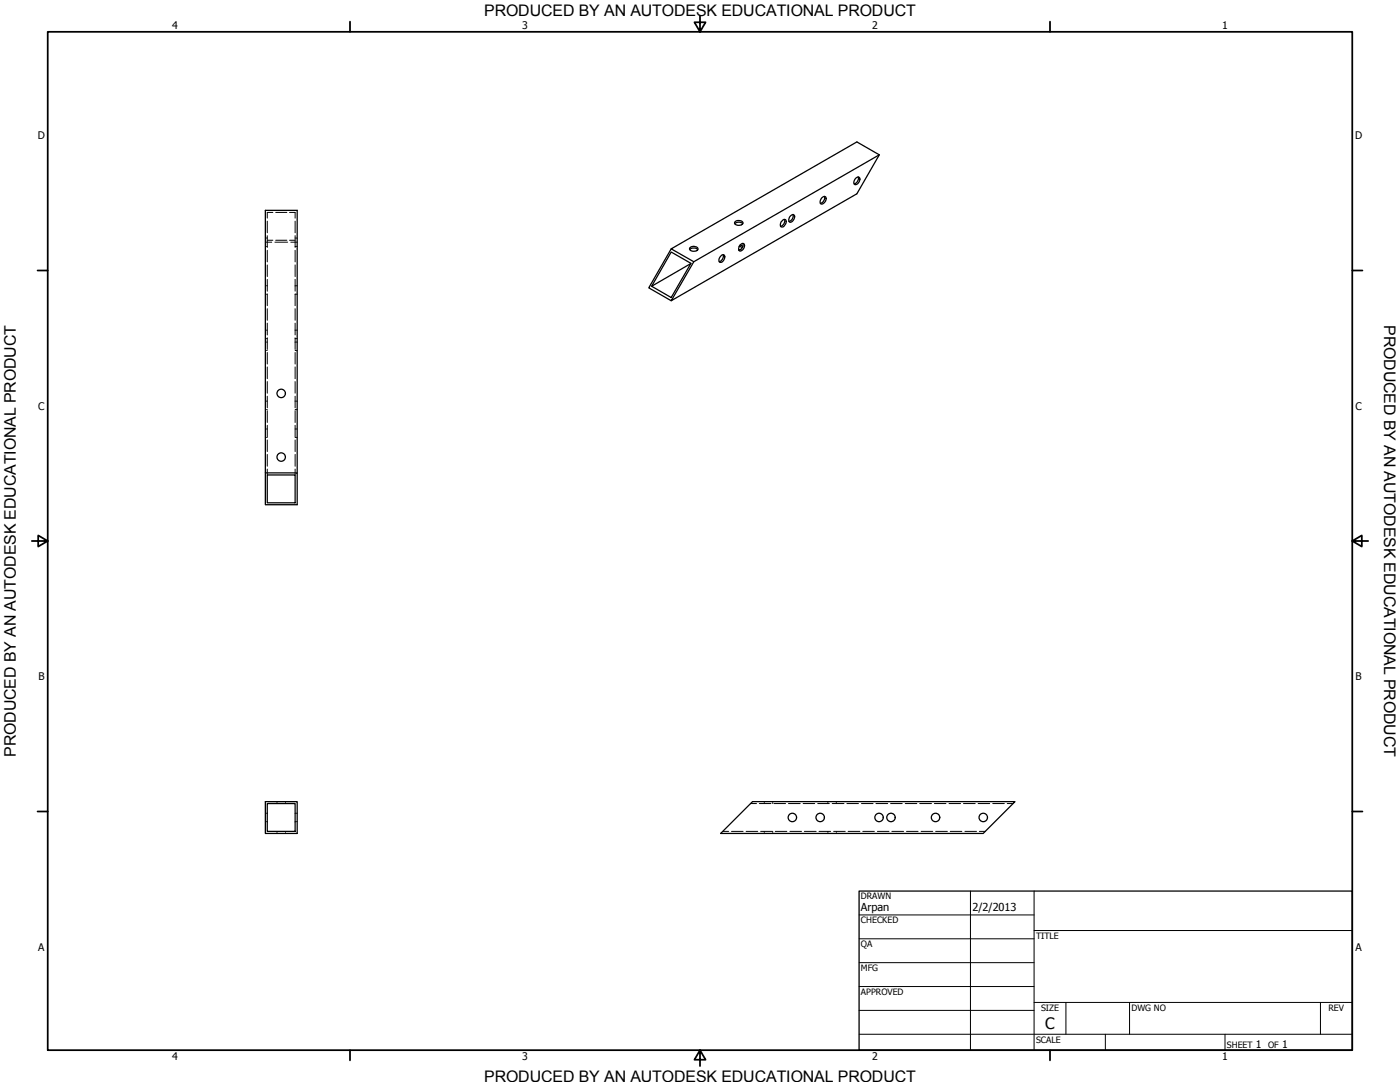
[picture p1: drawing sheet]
<svg xmlns="http://www.w3.org/2000/svg" width="559mm" height="432mm" viewBox="0 0 559 432" stroke-linecap="round" stroke-linejoin="round" font-family="sans-serif">
<!-- layer: Visible (ANSI) -->
<g fill="none" stroke="#000" stroke-width=".51">
<path d="M328 78.9a.92 .92 0 0 1 1.3-.4 .92 .92 0 0 1 .4 1.3l-.5 .9a.99 .99 0 0 1-1.4 .7 .99 .99 0 0 1-.3-1.5zM329.1 78.4a2.37 2.37 0 0 1-1.6 2.8M341.5 71.2a1 1 0 0 1 1.6-.3 1 1 0 0 1-.1 1.6l-.7 .8-.8 .4a1.2 1.2 0 0 1-.3-2.1zM342.5 70.6a2.37 2.37 0 0 1-1.6 2.8M351 61.8l-74.1 42.7M267.9 99.3l74.1-42.7 9 5.2-9 15.5-74.1 42.7 9-15.5zM267.9 99.3l-8.9 15.6 8.9 5.1M275.3 99a1.97 1.97 0 0 1 3.3 .4 2.03 2.03 0 0 1-3.4-.1zM275.3 99.6a2.3 2.3 0 0 1 3.2 0M293.2 89.3a2.38 2.38 0 0 1 3.3 0M293.5 88.4a1.97 1.97 0 0 1 3 .7 2.07 2.07 0 0 1-3.3-.1zM295 98.4l1.3 .4"/>
<path d="M295.4 97.8l1.1 .6M295.5 97.7a.9 .9 0 0 1 1.6-.1 2.04 2.04 0 0 1-2 2.5l-.3-1zM295.7 99.5l-.9 .2M296.5 97.2a2.21 2.21 0 0 1-1.6 2.7M311.8 88.5l.4-.4a.98 .98 0 0 1 1.4-.4 2 2 0 0 1-1.8 2.9l-.3-.6zM313.1 87.6a2.14 2.14 0 0 1-1.6 2.7M315.5 86.2a.93 .93 0 0 1 1.6-.2 2.15 2.15 0 0 1-1.9 2.6l-.4-1zM316.5 85.6a2.23 2.23 0 0 1-1.6 2.8M267.9 100.6l7.9 4.5-7.9 13.6-7.8-4.5zM275.8 105.2l-15.7 9M288 101.9l.4-.2a1.04 1.04 0 0 1 1 .7 1.04 1.04 0 0 1-.3 1.1l-1.1 1.1-.9-.1v-1.4zM288.7 101.7a2.26 2.26 0 0 1-1.6 2.7"/>
<path d="M105.9 188.7v12.7h12.7v-12.7h-12.7v-104.8h12.7v104.8M106.7 189.5h11.1v11.2h-11.1zM105.9 319.9h12.7v12.7h-12.7zM300.4 319.9h104.7l-12.7 12.7h-104.7zM106.7 320.7h11.1v11.1h-11.1z"/>
<circle cx="112.2" cy="157" r="1.68"/>
<circle cx="112.2" cy="182.4" r="1.68"/>
<circle cx="316.3" cy="326.2" r="1.68"/>
<circle cx="327.4" cy="326.2" r="1.68"/>
<circle cx="350.9" cy="326.2" r="1.68"/>
<circle cx="355.6" cy="326.2" r="1.68"/>
<circle cx="373.4" cy="326.2" r="1.68"/>
<circle cx="392.5" cy="326.2" r="1.68"/>
</g>
<!-- layer: Hidden (ANSI) -->
<g fill="none" stroke="#000" stroke-width=".4">
<path d="M105.9 96.6h2.6M105.9 95h.3M105.9 98.4h.3M106.4 95h.3M106.4 98.4h.3M106.7 95.9h2.2M106.7 88.3v4.6M106.7 94v4.7M106.7 99.9v4.6M108.9 84.8h-2.2v2.3M109.7 96.6h5.1M110 84.8h4.5"/>
<path d="M110 95.9h4.5M115.6 84.8h2.2v2.3M115.6 95.9h2.2M116.1 96.6h2.5M117.8 88.3v4.6M117.8 94v4.7M117.8 99.9v4.6M117.8 95h.3M117.8 98.4h.3M118.4 95h.2M118.4 98.4h.2M105.9 114h.3"/>
<path d="M105.9 117.4h.3M106.4 114h.3M106.4 117.4h.3M106.7 105.7v4.7M106.7 111.5v4.7M106.7 117.3v4.7M117.8 105.7v4.7M117.8 111.5v4.7M117.8 117.3v4.7M117.8 114h.3M117.8 117.4h.3M118.4 114h.2"/>
<path d="M118.4 117.4h.2M105.9 136.5h.3M105.9 139.9h.3M105.9 131.8h.3M105.9 135.1h.3M106.4 136.5h.3M106.4 139.9h.3M106.4 131.8h.3M106.4 135.1h.3M106.7 123.2v4.6M106.7 129v4.7M106.7 134.8v4.6"/>
<path d="M117.8 123.2v4.6M117.8 129v4.7M117.8 134.8v4.6M117.8 136.5h.3M117.8 139.9h.3M117.8 131.8h.3M117.8 135.1h.3M118.4 136.5h.2M118.4 139.9h.2M118.4 131.8h.2M118.4 135.1h.2M106.7 140.7v4.6"/>
<path d="M106.7 146.4v4.7M106.7 152.3v4.6M106.7 158.1v4.7M117.8 140.7v4.6M117.8 146.4v4.7M117.8 152.3v4.6M117.8 158.1v4.7M105.9 174.6h.3M105.9 171.2h.3M105.9 163.4h.3M105.9 160.1h.3M106.4 174.6h.3"/>
<path d="M106.4 171.2h.3M106.4 163.4h.3M106.4 160.1h.3M106.7 163.9v4.7M106.7 169.7v4.7M106.7 175.6v4.6M117.8 163.9v4.7M117.8 169.7v4.7M117.8 175.6v4.6M117.8 174.6h.3M117.8 171.2h.3M117.8 163.4h.3"/>
<path d="M117.8 160.1h.3M118.4 174.6h.2M118.4 171.2h.2M118.4 163.4h.2M118.4 160.1h.2M106.7 181.4v4.7M106.7 187.2v2.3M117.8 181.4v4.7M117.8 187.2v2.3M110.6 319.9v.3M114 319.9v.3M305.1 319.9v.3"/>
<path d="M308.4 319.9v.3M330.5 319.9v.3M333.8 319.9v.3M105.9 327.9h.3M105.9 324.5h.3M106.4 327.9h.3M106.4 324.5h.3M110.6 320.4v.3M110.6 331.8v.2M110.6 332.4v.2M114 320.4v.3M114 331.8v.2"/>
<path d="M114 332.4v.2M117.8 327.9h.3M117.8 324.5h.3M118.4 327.9h.2M118.4 324.5h.2M288.5 331.8h2.3M292 331.8h4.6M297.8 331.8h4.7M299.6 320.7h2.3M303.1 320.7h4.6M303.6 331.8h4.7M305.1 320.4v.3"/>
<path d="M305.1 331.8v.2M305.1 332.4v.2M308.4 320.4v.3M308.4 331.8v.2M308.4 332.4v.2M308.9 320.7h4.7M309.4 331.8h4.7M314.7 320.7h4.7M315.3 331.8h4.6M320.5 320.7h4.7M321.1 331.8h4.7M326.4 320.7h4.6"/>
<path d="M326.9 331.8h4.6M330.5 320.4v.3M330.5 331.8v.2M330.5 332.4v.2M332.2 320.7h4.7M332.7 331.8h4.7M333.8 320.4v.3M333.8 331.8v.2M333.8 332.4v.2M338 320.7h4.6M338.5 331.8h4.7M343.9 320.7h4.6"/>
<path d="M344.4 331.8h4.6M349.6 320.7h4.7M350.2 331.8h4.6M355.5 320.7h4.6M356 331.8h4.7M361.3 320.7h4.7M361.8 331.8h4.7M367.1 320.7h4.7M367.7 331.8h4.6M372.9 320.7h4.7M373.4 331.8h4.7M378.8 320.7h4.6"/>
<path d="M379.3 331.8h4.6M384.6 320.7h4.7M385.1 331.8h4.7M390.4 320.7h4.6M390.9 331.8h2.4M396.2 320.7h4.7M402 320.7h2.4"/>
</g>
<!-- layer: Border (ANSI) -->
<g fill="none" stroke="#000" stroke-width=".7">
<path d="M19 12.7h520.8v406.4h-520.8zM139.7 8.6v4.1M279.4 6.3v6.4l-2.2-3.8h4.4l-2.2 3.8M419.1 8.6v4.1M15 107.9h4M539.8 107.9h4M12.7 215.9h6.3l-3.8-2.2v4.4l3.8-2.2M539.8 215.9l3.8 2.2v-4.4l-3.8 2.2h6.3M15 323.8h4M539.8 323.8h4M139.7 419.1v4.1M279.4 419.1l2.2 3.8h-4.4l2.2-3.8v6.3"/>
<path d="M419.1 419.1v4.1"/>
</g>
<!-- layer: Title (ANSI) -->
<g fill="none" stroke="#000" stroke-width=".4">
<path d="M387.3 355.6v63.5M412.7 355.6v63.5M342.9 365.1h69.8M342.9 374.6h69.8M412.7 371.3h127.1M342.9 384.2h69.8M342.9 393.7h69.8M342.9 412.7h196.9M342.9 403.2h69.8M412.7 400h127.1M425.4 400v12.7M441.2 412.7v6.4"/>
<path d="M450.8 400v12.7M488.9 412.7v6.4M527 400v12.7"/>
</g>
<path d="M342.9 355.6h196.9v63.5h-196.9z" fill="none" stroke="#000" stroke-width=".51"/>
<g font-size="6.4">
<text x="552.4" y="129.8" transform="rotate(90 552.4 129.8)">PRODUCED BY AN AUTODESK EDUCATIONAL PRODUCT</text>
<text x="6.3" y="302" transform="rotate(-90 6.3 302)">PRODUCED BY AN AUTODESK EDUCATIONAL PRODUCT</text>
</g>
<g font-size="6.3">
<text x="193.3" y="6.3">PRODUCED BY AN AUTODESK EDUCATIONAL PRODUCT</text>
<text x="417.2" y="410.6">C</text>
<text x="193.3" y="431.8">PRODUCED BY AN AUTODESK EDUCATIONAL PRODUCT</text>
</g>
<g font-size="4.4">
<text x="343.7" y="363.5">Arpan</text>
<text x="388.1" y="363.7">2/2/2013</text>
</g>
<g font-size="4.2">
<text x="68.7" y="11.7">4</text>
<text x="208.4" y="11.7">3</text>
<text x="348.1" y="11.7">2</text>
<text x="487.8" y="11.7">1</text>
<text x="15.1" y="55.5">D</text>
<text x="540.9" y="55.5">D</text>
<text x="15.2" y="163.4">C</text>
<text x="541" y="163.4">C</text>
<text x="15.3" y="271.4">B</text>
<text x="541.1" y="271.4">B</text>
<text x="15.2" y="379.3">A</text>
<text x="541" y="379.3">A</text>
<text x="501.3" y="418.3">1</text>
<text x="511.8" y="418.3">1</text>
<text x="68.7" y="423.2">4</text>
<text x="208.4" y="423.2">3</text>
<text x="348.1" y="423.2">2</text>
<text x="487.8" y="423.2">1</text>
</g>
<g font-size="3.5">
<text x="343.7" y="358.9">DRAWN</text>
<text x="343.7" y="368.5">CHECKED</text>
<text x="413.5" y="374.6">TITLE</text>
<text x="343.7" y="378">QA</text>
<text x="343.7" y="387.5">MFG</text>
<text x="343.7" y="397.1">APPROVED</text>
<text x="415.5" y="403.4">SIZE</text>
<text x="451.6" y="403.4">DWG NO</text>
<text x="530.3" y="403.4">REV</text>
<text x="413.5" y="416.1">SCALE</text>
<text x="489.7" y="418.3">SHEET</text>
<text x="506.2" y="418.3">OF</text>
</g>
</svg>
